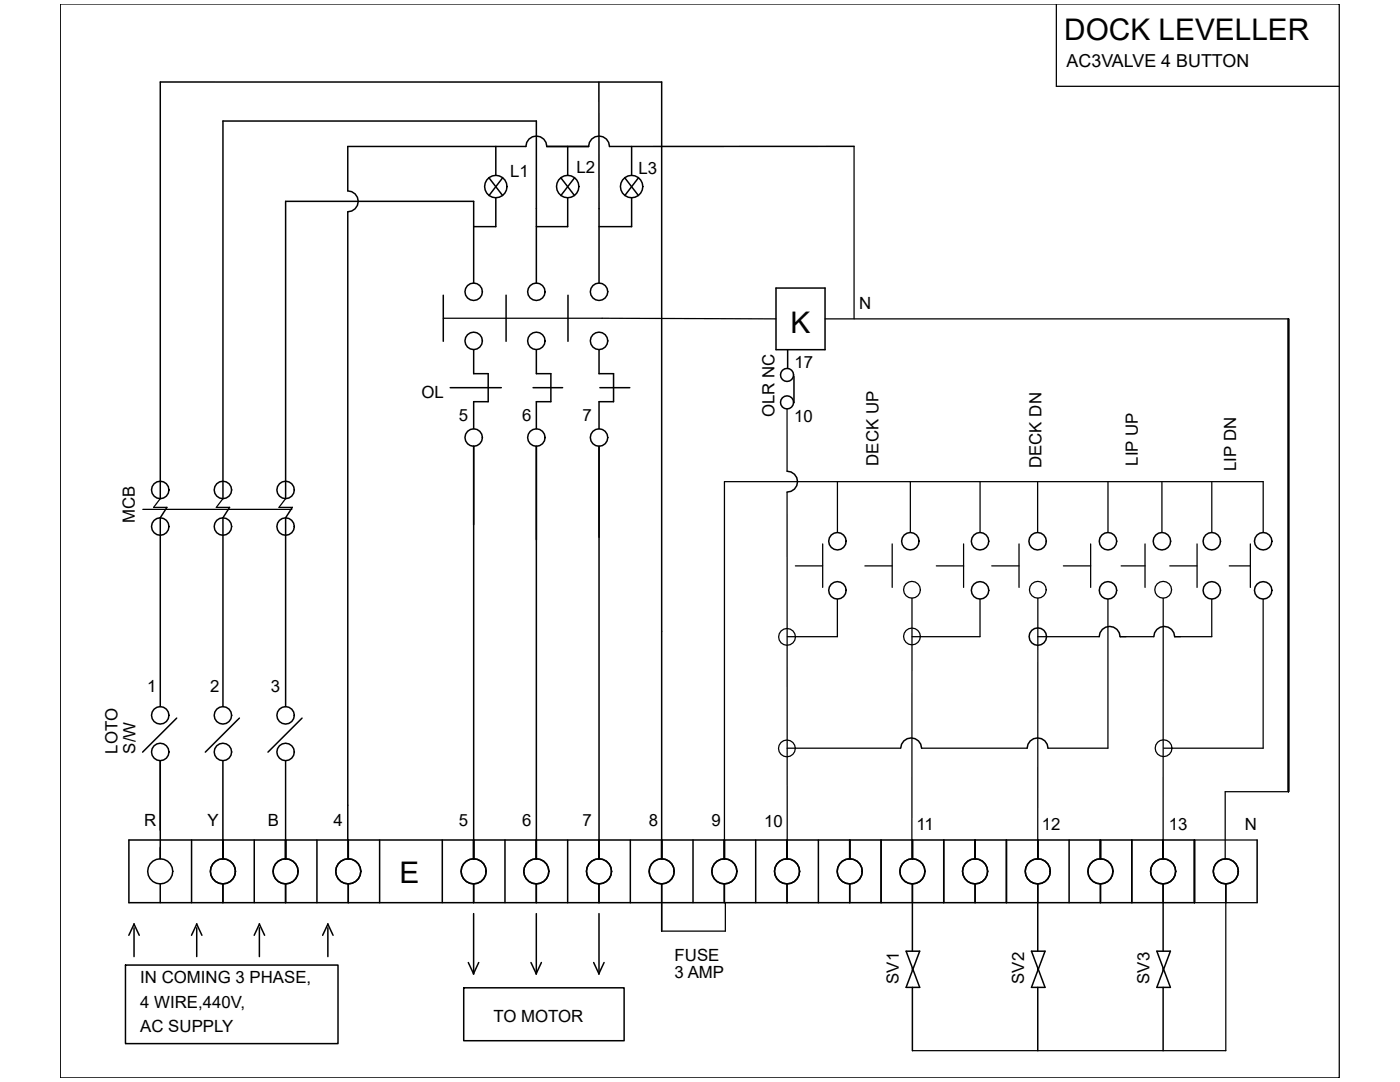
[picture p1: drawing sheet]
<svg xmlns="http://www.w3.org/2000/svg" width="279mm" height="216mm" viewBox="0 0 279 216" stroke-linecap="round" stroke-linejoin="round" font-family="sans-serif">
<!-- layer: 0 -->
<g fill="none" stroke="#000" stroke-width=".3">
<path d="M119.5 16.4l.1 40.1M97.6 35.5l2.7 3.5M98.9 39.5v5.7h-4.4M98.9 29.2v5.8M100.3 35.5l-2.7 3.5M111.9 35.5l2.7 3.5M113.3 29.2v5.8M113.3 39.5v5.7h-6.3M114.7 35.5l-2.8 3.5M124.7 35.5l2.7 3.5M126.1 39.5v5.7h-6.5M126.1 29.2v5.8"/>
<path d="M127.4 35.5l-2.7 3.5M170.4 29.2h-48.8a2.08 2.08 0 0 0-2-2.1 2.08 2.08 0 0 0-2.1 2.1h-8.4a2.08 2.08 0 0 0-2.1-2.1 2.08 2.08 0 0 0-2 2.1h-35.6v8.9a2.08 2.08 0 0 1 2.1 2.1 2.08 2.08 0 0 1-2.1 2.1v125.3M88.5 58.9v9.2M94.5 56.5v-16.3h-37.5v59.3M101 58.9v9.2M107 56.5v-32.3h-62.5v75.3M113.4 58.9v9.2M154.9 57.5h9.8v12.3h-9.8zM89.8 77.4h10.2M94.5 69.8v4.8h2.9v5.6h-2.9v5.4M106.4 77.4h5.9M107 69.8v4.8h2.9v5.6h-2.9v5.4"/>
<path d="M119.6 69.8v4.8h2.8v5.6h-2.8v5.4M119.7 77.4h6M157.2 69.8v3.6M158.5 75.1v5.3M257.1 63.6v94.4M32 99.5v-83.1h100.1v155M94.5 89v82.4M107 89v82.4M119.6 89l-.1 82.4M157.1 94a2.08 2.08 0 0 1 2.1 2.1 2.08 2.08 0 0 1-2.1 2.1M33.3 101.2l-1.3 2.1v37.7M45.8 101.2l-1.3 2.1v37.7"/>
<path d="M57 103.3v37.7M58.3 101.2l-1.3 2.1M219.4 127a2.08 2.08 0 0 1 2.1-2 2.08 2.08 0 0 1 2 2M230.3 127a2.08 2.08 0 0 1 2-2 2.08 2.08 0 0 1 2.1 2M32 151.8v19.6M35.3 143.3l-6.8 6.8M44.5 151.8v19.6M47.8 143.3l-6.8 6.8M57 151.8v19.6M60.3 143.3l-6.8 6.8M179.8 149.3a2.08 2.08 0 0 1 2-2.1 2.08 2.08 0 0 1 2.1 2.1M205 149.3a2.08 2.08 0 0 1 2.1-2.1 2.08 2.08 0 0 1 2.1 2.1"/>
<path d="M25.7 167.6h212.7v12.5h-212.7zM32 176.4v3.7M38.2 167.6v12.5M44.5 176.4v3.7M50.7 167.6v12.5M57 176.4v3.7M63.3 167.6v12.5M69.5 167.6v3.8M69.5 176.4v3.7M75.8 167.6v12.5M88.3 167.6v12.5M94.5 176.4v3.7"/>
<path d="M100.8 167.6v12.5M107 176.4v3.7M113.3 167.6v12.5M119.5 176.4v3.7M125.8 167.6v12.5M132.1 176.4v9.4M138.3 167.6v12.5M144.6 167.6v3.8M144.6 176.4v3.7M150.8 167.6v12.5M157.1 167.6v3.8M157.1 176.4v3.7"/>
<path d="M163.3 167.6v12.5M169.6 167.6v3.8M169.6 176.4v3.7M175.8 167.6v12.5M182.1 167.6v3.8M182.1 176.4v13.4M188.3 167.6v12.5M194.6 167.6v3.8M194.6 176.4v3.7M200.9 167.6v12.5M207.1 167.6v3.8M207.1 176.4v13.4"/>
<path d="M213.4 167.6v12.5M219.6 167.6v3.8M219.6 176.4v3.7M225.9 167.6v12.5M232.1 167.6v3.8M232.1 176.4v13.4M244.6 176.4v3.7M250.9 167.6v12.5M25 192.6h42.5v15.6h-42.5zM26.7 184.3l1.1 2.3M26.8 185.1v5.8M26.8 184.3l-1.1 2.3"/>
<path d="M39.2 184.3l1.1 2.3M39.3 185.1v5.8M39.3 184.3l-1.1 2.3M51.7 184.3l1.1 2.3M51.8 185.1v5.8M51.8 184.3l-1.1 2.3M65.4 184.3l1.1 2.3M65.4 185.1v5.8M65.5 184.3l-1.1 2.3M92.5 197.1h32.1v10.6h-32.1zM94.5 182.3v12l-1-2.2M95.5 192.1l-1 2.2"/>
<path d="M107 182.3v12l-1-2.2M108 192.1l-1 2.2M119.5 182.3v12l-1-2.2M120.6 192.1l-1.1 2.2M180.8 189.8h2.7l-2.7 7.2h2.7zM182.1 193.1v.6M182.1 197v12.6M205.9 189.8h2.7l-2.7 7.2h2.7zM207.1 193.1v.6M207.1 197v12.6M230.9 189.8h2.7l-2.7 7.2h2.7zM232.1 193.1v.6"/>
<path d="M232.1 197v12.6"/>
<circle cx="98.9" cy="37.2" r="2.23"/>
<circle cx="113.3" cy="37.2" r="2.23"/>
<circle cx="126.1" cy="37.2" r="2.23"/>
<circle cx="94.5" cy="58.2" r="1.74"/>
<circle cx="107" cy="58.2" r="1.74"/>
<circle cx="119.6" cy="58.2" r="1.74"/>
<circle cx="94.5" cy="68" r="1.74"/>
<circle cx="107" cy="68" r="1.74"/>
<circle cx="119.6" cy="68" r="1.74"/>
<circle cx="157.1" cy="74.8" r="1.31"/>
<circle cx="32" cy="97.8" r="1.74"/>
<circle cx="44.5" cy="97.8" r="1.74"/>
<circle cx="57" cy="97.8" r="1.74"/>
<circle cx="94.5" cy="87.3" r="1.74"/>
<circle cx="107" cy="87.3" r="1.74"/>
<circle cx="119.6" cy="87.3" r="1.74"/>
<circle cx="157.1" cy="80.3" r="1.31"/>
<circle cx="32" cy="105.1" r="1.74"/>
<circle cx="44.5" cy="105.1" r="1.74"/>
<circle cx="57" cy="105.1" r="1.74"/>
<circle cx="167.1" cy="108" r="1.74"/>
<circle cx="167.1" cy="117.8" r="1.74"/>
<circle cx="181.7" cy="108" r="1.74"/>
<circle cx="195.6" cy="108" r="1.74"/>
<circle cx="195.6" cy="117.8" r="1.74"/>
<circle cx="207.1" cy="108" r="1.74"/>
<circle cx="221.1" cy="108" r="1.74"/>
<circle cx="221.1" cy="117.8" r="1.74"/>
<circle cx="231.9" cy="108" r="1.74"/>
<circle cx="241.8" cy="108" r="1.74"/>
<circle cx="241.8" cy="117.8" r="1.74"/>
<circle cx="252.1" cy="108" r="1.74"/>
<circle cx="252.1" cy="117.8" r="1.74"/>
<circle cx="207.1" cy="127" r="1.74"/>
<circle cx="32" cy="150" r="1.74"/>
<circle cx="32" cy="142.7" r="1.74"/>
<circle cx="44.5" cy="150" r="1.74"/>
<circle cx="44.5" cy="142.7" r="1.74"/>
<circle cx="57" cy="150" r="1.74"/>
<circle cx="57" cy="142.7" r="1.74"/>
<circle cx="32" cy="173.9" r="2.5"/>
<circle cx="44.5" cy="173.9" r="2.5"/>
<circle cx="57" cy="173.9" r="2.5"/>
<circle cx="69.5" cy="173.9" r="2.5"/>
<circle cx="94.5" cy="173.9" r="2.5"/>
<circle cx="107" cy="173.9" r="2.5"/>
<circle cx="119.5" cy="173.9" r="2.5"/>
<circle cx="132.1" cy="173.9" r="2.5"/>
<circle cx="144.6" cy="173.9" r="2.5"/>
<circle cx="157.1" cy="173.9" r="2.5"/>
<circle cx="169.6" cy="173.9" r="2.5"/>
<circle cx="182.1" cy="173.9" r="2.5"/>
<circle cx="194.6" cy="173.9" r="2.5"/>
<circle cx="207.1" cy="173.9" r="2.5"/>
<circle cx="219.6" cy="173.9" r="2.5"/>
<circle cx="232.1" cy="173.9" r="2.5"/>
<circle cx="244.6" cy="173.9" r="2.5"/>
</g>
<g fill="none" stroke="#000" stroke-width=".25">
<path d="M12 .8h255.3v214.3h-255.3zM210.8 .8v16.4h56.5M170.4 29.2v34.4M88.5 63.5l66.4 .1M164.7 63.6h92.4M32 99.5l-1.3 1.7h2.6M44.5 99.5l-1.3 1.7h2.6M57 99.5l-1.3 1.7h2.6M157.1 81.6v12.4M157.1 98.2v69.4M167.1 96.1v10.2M181.7 96.1v10.2"/>
<path d="M195.6 96.1v10.2M207.1 96.1v10.2M221.1 96.1v10.2M231.9 96.1v10.2M241.8 96.1v10.2M28.5 101.6h29.7M158.7 112.9h5.5M164.2 108.5v8.7M167.1 119.6v7.4h-10M172.6 112.9h5.5M178.1 108.5v8.7M182 119.4v48.2"/>
<path d="M186.9 112.9h5.4M192.3 108.5v8.7M195.6 119.6v7.4h-13.6M197.9 112.9h5.5M203.4 108.5v8.7M207.1 119.4v48.2M212.2 112.9h5.5M217.7 108.5v8.7M221.1 119.6v29.7h-11.9M223.8 112.9h4.7M228.5 108.5v8.7M232.1 119.4v48.2"/>
<path d="M233.5 112.9h5.4M238.9 108.5v8.7M241.8 119.6v7.4h-7.4M245.3 112.9h4.2M249.5 108.5v8.7M252.1 119.6v29.7h-19.9M252.1 106.3v-10.2h-107.5v71.5M207.1 127h12.3M223.5 127h6.8M157.1 149.3h22.6M183.9 149.3h21.1M257.1 158h-12.6v13.4"/>
<path d="M238.4 167.6h12.5M132.1 180.1v5.7h12.7v-5.7M238.4 180.1h12.5M244.6 180.1v29.5h-62.5"/>
<circle cx="182" cy="117.7" r="1.68"/>
<circle cx="207.1" cy="117.7" r="1.68"/>
<circle cx="232.1" cy="117.7" r="1.68"/>
<circle cx="157.1" cy="127.1" r="1.68"/>
<circle cx="182" cy="127" r="1.68"/>
<circle cx="157" cy="149.3" r="1.68"/>
<circle cx="232.2" cy="149.3" r="1.68"/>
</g>
<path d="M69.4 160.7h.1" fill="none" stroke="#000" stroke-width=".2"/>
<g font-size="5.9">
<text x="212.4" y="7.9">DOCK LEVELLER</text>
<text x="157.8" y="66.4">K</text>
<text x="79.7" y="176.1">E</text>
</g>
<text font-size="3.6" x="212.9" y="13.4">AC3VALVE 4 BUTTON</text>
<g font-size="3.4">
<text x="101.8" y="35.2">L1</text>
<text x="115" y="34.6">L2</text>
<text x="127.4" y="34.6">L3</text>
<text x="171.4" y="61.6">N</text>
<text x="158.6" y="73.4">17</text>
<text x="84.1" y="79.4">OL</text>
<text x="154.6" y="83.3" transform="rotate(-90 154.6 83.3)">OLR NC</text>
<text x="91.6" y="84.1">5</text>
<text x="104.2" y="84.1">6</text>
<text x="116.3" y="84.1">7</text>
<text x="158.5" y="84.3">10</text>
<text x="175.3" y="92.9" transform="rotate(-90 175.3 92.9)">DECK UP</text>
<text x="207.8" y="93.4" transform="rotate(-90 207.8 93.4)">DECK DN</text>
<text x="227.1" y="92.9" transform="rotate(-90 227.1 92.9)">LIP UP</text>
<text x="246.7" y="94" transform="rotate(-90 246.7 94)">LIP DN</text>
<text x="26.9" y="104.5" transform="rotate(-90 26.9 104.5)">MCB</text>
<text x="29.3" y="138.1">1</text>
<text x="42" y="138.1">2</text>
<text x="54" y="138.1">3</text>
<text x="23.4" y="150.4" transform="rotate(-90 23.4 150.4)">LOTO</text>
<text x="27" y="150.4" transform="rotate(-90 27 150.4)">S/W</text>
<text x="28.8" y="164.8">R</text>
<text x="41.4" y="164.8">Y</text>
<text x="53.5" y="164.8">B</text>
<text x="66.6" y="164.8">4</text>
<text x="91.6" y="164.8">5</text>
<text x="104.2" y="164.8">6</text>
<text x="116.3" y="164.8">7</text>
<text x="129.5" y="164.8">8</text>
<text x="142" y="164.8">9</text>
<text x="152.5" y="164.9">10</text>
<text x="182.9" y="165.6">11</text>
<text x="207.9" y="165.6">12</text>
<text x="233.3" y="165.6">13</text>
<text x="248.4" y="165.6">N</text>
<text x="134.6" y="191.8">FUSE</text>
<text x="28" y="196.2">IN COMING 3 PHASE,</text>
<text x="134.6" y="195.2">3 AMP</text>
<text x="179.4" y="196.3" transform="rotate(-90 179.4 196.3)">SV1</text>
<text x="204.4" y="196.3" transform="rotate(-90 204.4 196.3)">SV2</text>
<text x="229.4" y="196.3" transform="rotate(-90 229.4 196.3)">SV3</text>
<text x="28" y="201.2">4 WIRE,440V,</text>
<text x="98.5" y="203.9">TO MOTOR</text>
<text x="28" y="205.8">AC SUPPLY</text>
</g>
</svg>
